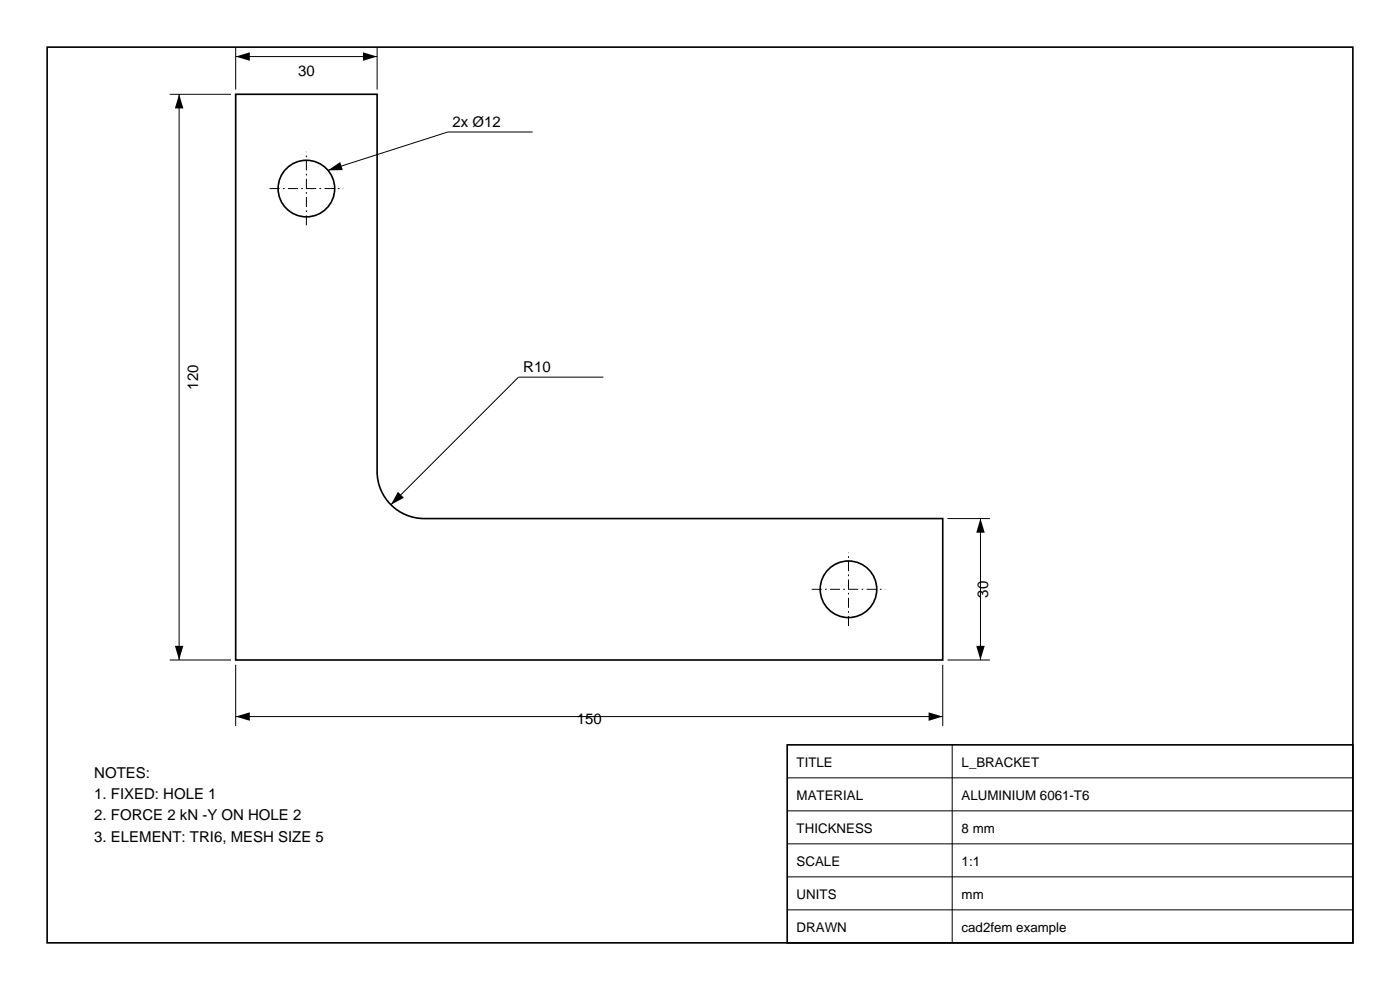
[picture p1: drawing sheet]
<svg xmlns="http://www.w3.org/2000/svg" width="297mm" height="210mm" viewBox="0 0 297 210" stroke-linecap="round" stroke-linejoin="round" font-family="sans-serif">
<g fill="none" stroke="#000" stroke-width=".35">
<path d="M10 10h277v190h-277zM50 20h30v80a10 10 0 0 0 10 10h110v30h-150zM167 158h120v42h-120z"/>
<circle cx="65" cy="40" r="6"/>
<circle cx="180" cy="125" r="6"/>
</g>
<path d="M57.2 40h15.6M65 47.8v-15.6M172.2 125h15.6M180 132.8v-15.6" fill="none" stroke="#000" stroke-width=".21" stroke-dasharray="2.1 .7 .4 .7" stroke-linecap="butt"/>
<g fill="none" stroke="#000" stroke-width=".21">
<path d="M36 20h13M38 20v120M50 10v9M50 12h30M80 10v9M113 28h-18l-25.4 8.1M128 80h-18l-27.1 27.1M201 110h9M208 110v30M36 140h13M201 140h9M50 141v13"/>
<path d="M50 152h150M200 141v13M202 158v42M167 179h120M167 172h120M167 165h120M167 193h120M167 186h120"/>
</g>
<path d="M38 20l.9 3h-1.8zM50 12l3-.9v1.8zM77 11.1l3 .9-3 .9zM69.6 36.1l2.6-1.7 .5 1.7zM84.4 104.3l1.3 1.3-2.8 1.5zM208 110l.9 3h-1.8zM37.1 137h1.8l-.9 3zM207.1 137h1.8l-.9 3zM50 152l3-.9v1.8zM197 151.1l3 .9-3 .9z" fill="#000"/>
<g font-size="3.2">
<text x="63.2" y="16">30</text>
<text x="96" y="27">2x Ø12</text>
<text x="42" y="82.6" transform="rotate(-90 42 82.6)">120</text>
<text x="111" y="79">R10</text>
<text x="209.6" y="126.8" transform="rotate(-90 209.6 126.8)">30</text>
<text x="122.4" y="153.6">150</text>
<text x="20" y="165">NOTES:</text>
<text x="20" y="169.5">1. FIXED: HOLE 1</text>
<text x="20" y="174">2. FORCE 2 kN -Y ON HOLE 2</text>
<text x="20" y="178.5">3. ELEMENT: TRI6, MESH SIZE 5</text>
</g>
<g font-size="2.8">
<text x="169" y="162.8">TITLE</text>
<text x="204" y="162.8">L_BRACKET</text>
<text x="169" y="169.8">MATERIAL</text>
<text x="204" y="169.8">ALUMINIUM 6061-T6</text>
<text x="169" y="176.8">THICKNESS</text>
<text x="204" y="176.8">8 mm</text>
<text x="169" y="183.8">SCALE</text>
<text x="204" y="183.8">1:1</text>
<text x="169" y="190.8">UNITS</text>
<text x="204" y="190.8">mm</text>
<text x="169" y="197.8">DRAWN</text>
<text x="204" y="197.8">cad2fem example</text>
</g>
</svg>
